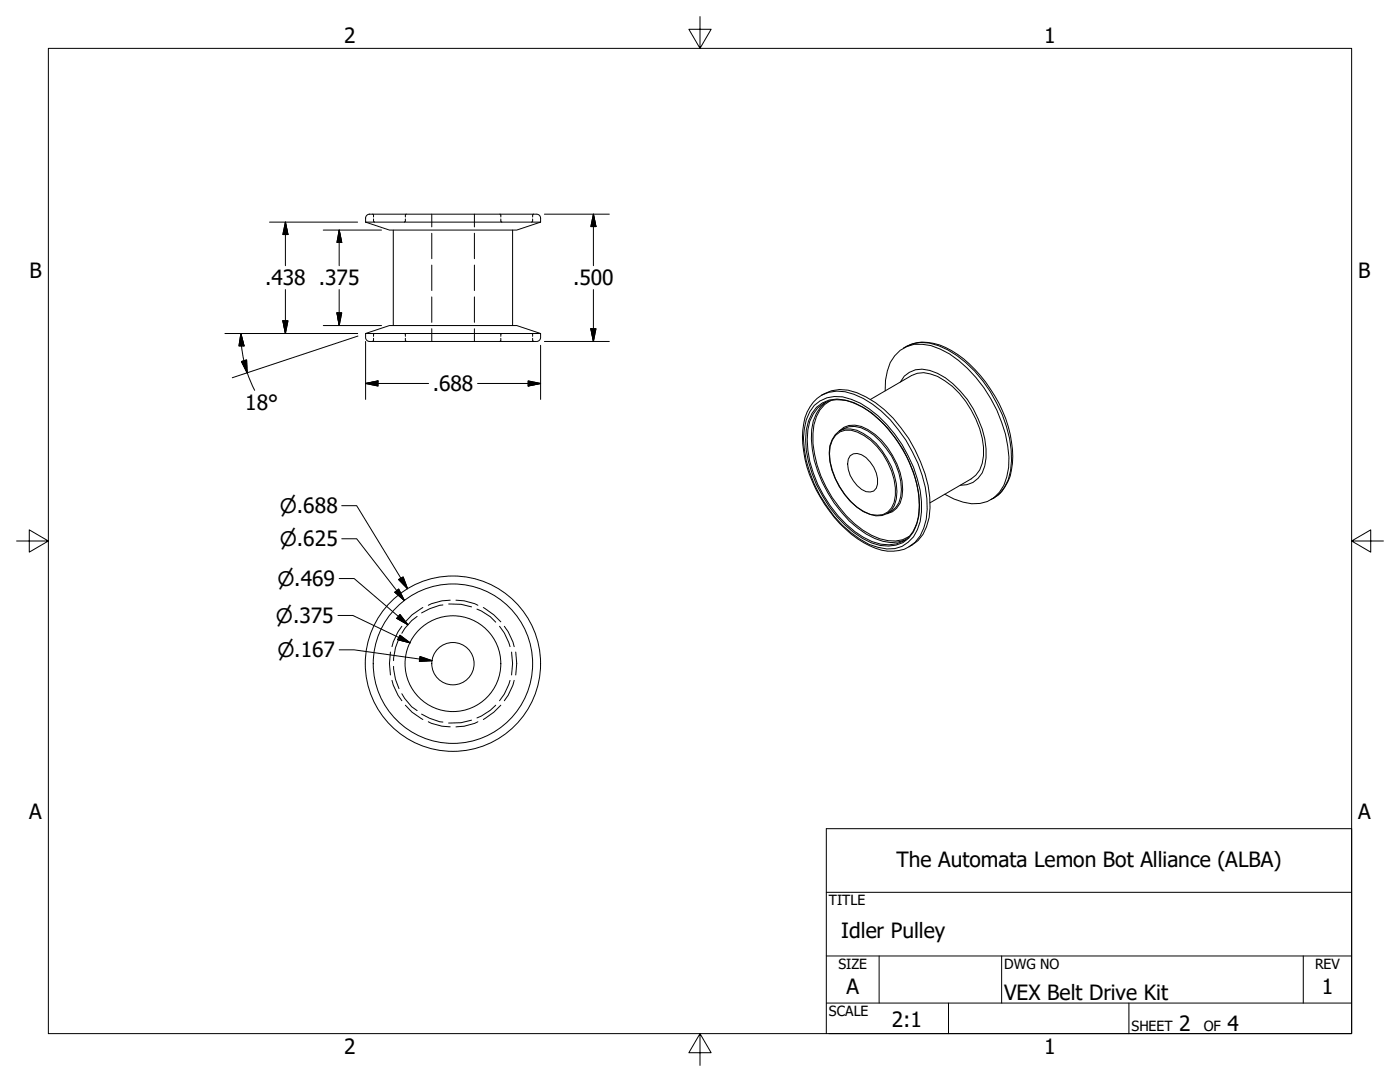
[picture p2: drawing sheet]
<svg xmlns="http://www.w3.org/2000/svg" width="279mm" height="216mm" viewBox="0 0 279 216" stroke-linecap="round" stroke-linejoin="round" font-family="sans-serif">
<!-- layer: Hidden (ANSI) -->
<g fill="none" stroke="#000" stroke-width=".2">
<path d="M73 44.3v-.8a.79 .79 0 0 1 .7-.8h33.4a.79 .79 0 0 1 .8 .8v.8M73 44.3l4.7 1.6h25.4l4.8-1.6M73 44.3h34.9M78.5 45.9v19.1M102.3 45.9v19.1M73 67.3a.79 .79 0 0 0 .8 .8h33.3a.79 .79 0 0 0 .8-.8M73 66.5l4.7-1.5h25.4l4.8 1.5M73 66.5h34.9M73 66.5v.8M107.9 66.5v.8M164 78.9a7.4 7.4 0 0 1 7-.5 19.9 19.9 0 0 1 8.8 7 28.3 28.3 0 0 1 5.7 13.8 12 12 0 0 1-1.3 7.4l-1 1.3-1.8 1.2M173.7 79.7l8.2-4.8a5.4 5.4 0 0 1 5.2 .2 18.4 18.4 0 0 1 9.2 14.1 7.1 7.1 0 0 1-1.5 5.6l-1 .8-8.2 4.7"/>
<path d="M176.7 78a10.7 10.7 0 0 1 1.9-7 6.1 6.1 0 0 1 5.5-2.3 14.7 14.7 0 0 1 9 4.8 27.7 27.7 0 0 1 8.3 17.7 11.1 11.1 0 0 1-1.9 7 6.4 6.4 0 0 1-7.3 2l-1.8-.6-1.9-1M179.7 76.2a4.7 4.7 0 0 1 5.8-2.3 16.5 16.5 0 0 1 9.7 9.7 13.4 13.4 0 0 1 .8 10.8 4.6 4.6 0 0 1-4.4 2.4M180.8 69.2l-.5 .3M169.7 90.9a2.36 2.36 0 0 1 3.1 .4 5.8 5.8 0 0 1 2.1 6.1 1.95 1.95 0 0 1-2.9 .3 6.1 6.1 0 0 1-2.7-6.1zM198.3 99.4l-.6 .3"/>
<circle cx="90.4" cy="132.4" r="17.5"/>
<circle cx="90.4" cy="132.4" r="9.6"/>
<circle cx="90.4" cy="132.4" r="4.2"/>
<circle cx="90.4" cy="132.4" r="15.9"/>
</g>
<!-- layer: Visible (ANSI) -->
<g fill="none" stroke="#000" stroke-width=".2">
<path d="M74.4 42.7h.1M74.5 42.8v.5M74.5 43.7l.1 .5M74.7 44.3h.1M80.8 44.3h-.1M80.9 43.7l-.1 .5M81 42.8l-.1 .5M81 42.7h.1M86.2 42.7v2.6M86.2 46.5v5.1M86.2 52.9v5.1M86.2 59.2v5.1"/>
<path d="M94.7 42.7v2.6M94.7 46.5v5.1M94.7 52.9v5.1M94.7 59.2v5.1M99.8 42.7h.1M99.9 42.8v.5M99.9 43.7l.1 .5M100.1 44.3h.1M106.2 44.3h-.1M106.3 43.7l-.1 .5M106.4 42.8l-.1 .5M106.4 42.7h.1"/>
<path d="M74.4 68.1h.1M74.5 67.5v.5M74.6 66.6l-.1 .5M74.7 66.5h.1M80.7 66.5h.1M80.8 66.6l.1 .5M80.9 67.5l.1 .5M81 68.1h.1M86.2 65.6v2.5M94.7 65.6v2.5M99.8 68.1h.1M99.9 67.5v.5"/>
<path d="M100 66.6l-.1 .5M100.1 66.5h.1M106.1 66.5h.1M106.2 66.6l.1 .5M106.3 67.5l.1 .5M106.4 68.1h.1M89.9 119.8l-1.7 .1-2.1 .6-.6 .3M91 119.8l1.6 .1 2.1 .6 .7 .3M77.9 130.1a13.8 13.8 0 0 0 0 4.6M78.2 135.8l.3 .9 .9 2 .8 1.1M78.5 133l.4 2.6 .7 1.8M79.6 127.4l-.7 1.8-.4 2.6"/>
<path d="M80.2 125l-.8 1-.9 2.1-.3 .9M80.2 138.4l.6 1 1.4 1.6 1 .8M83.2 123l-1 .8-1.4 1.6-.6 1M84.4 121.2l-2.2 1.5-1.3 1.4M88.4 120.7l-.6 .1-2.1 .7-1.6 .8M89.5 120.5l2.5 .1 2.1 .5M95.2 121.5l.9 .4 1.8 1.2 1 1M96.5 121.2l2.1 1.5 1.3 1.4M99.7 125l.9 1.3 1.2 2.7M100.6 125l.8 1 1 2.1 .2 .9M101.8 135.8l-1.2 2.7-.9 1.3M102.1 130.1a13.8 13.8 0 0 1 0 4.6"/>
<path d="M102.6 135.8l-.2 .9-1 2-.8 1.1M102.9 130.1a13.8 13.8 0 0 1 0 4.6M80.9 140.7l1.3 1.4 2.2 1.5M84.1 142.5l1.6 .8 2.1 .7 .6 .1M85.5 144l.6 .3 2.1 .6 1.7 .1M94.1 143.7l-2.1 .5-2.5 .1M95.4 144l-.7 .3-2.1 .6-1.6 .1M98.9 140.7l-1 1-1.8 1.2-.9 .4M99.9 140.7l-1.3 1.4-2.1 1.5"/>
</g>
<!-- layer: Visible Narrow (ANSI) -->
<path d="M165.7 79.9a6.5 6.5 0 0 0-3.3 4.9 21 21 0 0 0 3.7 14.5 21.8 21.8 0 0 0 7.8 7.5 8.5 8.5 0 0 0 6.2 .9l1.3-.6M180.8 69.2a7.9 7.9 0 0 1 6.7-.4 23 23 0 0 1 11.1 10.3 22.3 22.3 0 0 1 3.3 14.6 8.1 8.1 0 0 1-3.6 5.7 7.6 7.6 0 0 0 3.4-5.5 21.9 21.9 0 0 0-2.8-13.5 23.5 23.5 0 0 0-11.6-11.4 7.3 7.3 0 0 0-6.5 .2zM162.3 80.3a6.9 6.9 0 0 1 8.1-1.6 19.9 19.9 0 0 1 8.9 7 26 26 0 0 1 5.7 16 9.7 9.7 0 0 1-2.4 6.5 7.4 7.4 0 0 1-7.8 1.2 23.7 23.7 0 0 1-11.9-11.7 21.2 21.2 0 0 1-2.2-14.4l.4-1.1zM162.5 80.9a6.6 6.6 0 0 1 7.4-1.2 21.4 21.4 0 0 1 10.1 9 24.2 24.2 0 0 1 3.9 13.5 8 8 0 0 1-3.9 6.8 8.1 8.1 0 0 1-6.5-.4 24.6 24.6 0 0 1-11.9-14.4 19.1 19.1 0 0 1-1.1-8.7l.4-1.7 .7-1.6zM162.9 81.3a5.9 5.9 0 0 1 5.8-1.5 16.3 16.3 0 0 1 8.6 5.8 25.3 25.3 0 0 1 6.2 15.3 9.3 9.3 0 0 1-2.1 6.5 6.7 6.7 0 0 1-7.5 .9 21.6 21.6 0 0 1-9.8-9.4 21.5 21.5 0 0 1-3.2-13.1l.5-1.8 .7-1.5zM163.2 81.4a6.6 6.6 0 0 1 7.9-.7 22.5 22.5 0 0 1 9.8 10.4 20.1 20.1 0 0 1 2.4 12.1 6.1 6.1 0 0 1-7.5 5.4 18.2 18.2 0 0 1-10.1-7.7 23 23 0 0 1-4.5-15.1l.4-1.7 .7-1.5zM164.8 80.3a8.3 8.3 0 0 0-2.9 7.3 25.1 25.1 0 0 0 10.9 19 8.8 8.8 0 0 0 7.9 1.2M166.8 86.9a3.7 3.7 0 0 1 4.3-.7 13.7 13.7 0 0 1 7.6 12.7 3.7 3.7 0 0 1-4.9 3.8 12.8 12.8 0 0 1-7-7.1 10.9 10.9 0 0 1-1.1-6.5l.4-1.3zM167.5 86a4.9 4.9 0 0 1 4.8 .5 14.8 14.8 0 0 1 6.7 11.6 4.7 4.7 0 0 1-2 4.4M167.5 86a4.8 4.8 0 0 1 5.7 0 14.8 14.8 0 0 1 6.7 11.7 4.7 4.7 0 0 1-2.9 4.8M167.5 86a4.3 4.3 0 0 1 5.7-.3 15.3 15.3 0 0 1 6.9 12 4.4 4.4 0 0 1-3.1 4.8M167.5 86a5.7 5.7 0 0 0-1.9 6 15.1 15.1 0 0 0 6.6 10 4.8 4.8 0 0 0 4.8 .5" fill="none" stroke="#000" stroke-width=".2"/>
<!-- layer: Border (ANSI) -->
<path d="M9.7 9.7h260v196.5h-260zM139.7 3.3v6.4l-2.2-3.9h4.4l-2.2 3.9M3.3 107.9h6.4l-3.9-2.2v4.5l3.9-2.3M269.7 107.9l3.9 2.3v-4.5l-3.9 2.2h6.4M139.7 206.2l2.2 3.9h-4.4l2.2-3.9v6.4" fill="none" stroke="#000" stroke-width=".2"/>
<!-- layer: Title (ANSI) -->
<path d="M164.9 178.1h104.8M164.9 190.8h104.8M175.5 190.8v9.4M199.9 190.8v9.4M260.1 190.8v9.4M164.9 206.2v-40.8h104.8v40.8h-104.3M164.9 200.2h104.8M189.3 200.2v6M225.3 200.2v6" fill="none" stroke="#000" stroke-width=".2"/>
<!-- layer: Dimension (ANSI) -->
<g fill="none" stroke="#000" stroke-width=".2">
<path d="M53.8 44.3h17.6M57 44.3l.5 2.5h-1zM57 44.3v8.7M57 57.8v8.7M64.5 45.9h11.6M67.7 45.9l.5 2.5h-1zM67.7 45.9v7.1M67.7 57.8v7.2M108.6 42.7h13M118.4 42.7l.5 2.5h-1zM118.4 42.7v10.3M118.4 57.8v10.3"/>
<path d="M44.9 66.5h26.5M48.1 66.5l.6 2.5h-1zM48.1 66.5l.1 3 .5 2.5M48.2 72.1l1-.3 .1 2.6zM48.7 72l.6 2.4M49.3 74.4l1.5 3.5M56.5 64h1l-.5 2.5zM64.5 65h11.6M67.2 62.4h1l-.5 2.6zM71.4 67.1l-25 8.3M73 76.5l2.4-.5v1zM73 76.5h12.5"/>
<path d="M73 68.1v11.6M95.3 76.5h12.6M105.4 76l2.5 .5-2.5 .5zM107.9 68.9v10.8M108.6 68.1h13M117.9 65.6h1l-.5 2.5zM67.7 115.4h3l10.7 9.3M68.2 100.9h3l10.1 16.6M68.2 107.5h3l9.5 12.3M78.8 118.2l.8-.7 1.1 2.3zM79.6 115.6l.9-.5 .8 2.4zM67.4 122.8h3l11.5 5.5"/>
<path d="M67.7 129.7h3l15.5 2.1M79.8 122.6l1.6 2.1-2.2-1.3zM79.8 126.7l2.1 1.6-2.5-.7zM83.8 131l2.4 .8-2.5 .2z"/>
</g>
<g fill="#000" stroke="#000" stroke-width=".2">
<path d="M57 44.3l.5 2.5zM57 44.3l.5 2.5h-1zM67.7 45.9l.5 2.5zM67.7 45.9l.5 2.5h-1zM118.4 42.7l.5 2.5zM118.4 42.7l.5 2.5h-1zM48.2 72.1l1.1 2.3zM48.2 72.1l1-.3 .1 2.6zM48.1 66.5l.6 2.5zM48.1 66.5l.6 2.5h-1zM56.5 64l.5 2.5zM56.5 64h1l-.5 2.5z"/>
<path d="M67.2 62.4l.5 2.6zM67.2 62.4h1l-.5 2.6zM73 76.5l2.4-.5zM73 76.5l2.4-.5v1zM105.4 77l2.5-.5zM105.4 76l2.5 .5-2.5 .5zM117.9 65.6l.5 2.5zM117.9 65.6h1l-.5 2.5zM78.8 118.2l1.9 1.6zM78.8 118.2l.8-.7 1.1 2.3zM79.6 115.6l1.7 1.9zM79.6 115.6l.9-.5 .8 2.4z"/>
<path d="M79.2 123.4l2.2 1.3zM79.8 122.6l1.6 2.1-2.2-1.3zM79.4 127.6l2.5 .7zM79.8 126.7l2.1 1.6-2.5-.7zM83.7 132l2.5-.2zM83.8 131l2.4 .8-2.5 .2z"/>
</g>
<g font-size="4.2">
<text x="68.7" y="8.6">2</text>
<text x="208.4" y="8.6">1</text>
<text x="5.9" y="55.5">B</text>
<text x="52.9" y="57">.438 .375</text>
<text x="114.4" y="57">.500</text>
<text x="271.1" y="55.5">B</text>
<text x="49" y="81.9">18°</text>
<text x="86.4" y="78">.688</text>
<text x="5.8" y="163.4">A</text>
<text x="271" y="163.4">A</text>
<text x="178.9" y="172.9">The Automata Lemon Bot Alliance (ALBA)</text>
<text x="167.9" y="187.1">Idler Pulley</text>
<text x="168.9" y="198.2">A</text>
<text x="200.4" y="199.6">VEX Belt Drive Kit</text>
<text x="263.8" y="198.2">1</text>
<text x="178" y="204.9">2:1</text>
<text x="235.3" y="205.7">2</text>
<text x="245" y="205.7">4</text>
<text x="68.7" y="210.3">2</text>
<text x="208.4" y="210.3">1</text>
</g>
<g font-size="4">
<text x="55.9" y="102.4">⌀.688</text>
<text x="55.9" y="109">⌀.625</text>
<text x="55.4" y="116.9">⌀.469</text>
<text x="55.1" y="124.3">⌀.375</text>
<text x="55.4" y="131.1">⌀.167</text>
</g>
<g font-size="2.8">
<text x="165.4" y="180.6">TITLE</text>
<text x="167.3" y="193.4">SIZE</text>
<text x="200.4" y="193.4">DWG NO</text>
<text x="262.4" y="193.3">REV</text>
<text x="165.4" y="202.8">SCALE</text>
<text x="225.8" y="205.7">SHEET</text>
<text x="240.2" y="205.7">OF</text>
</g>
</svg>
